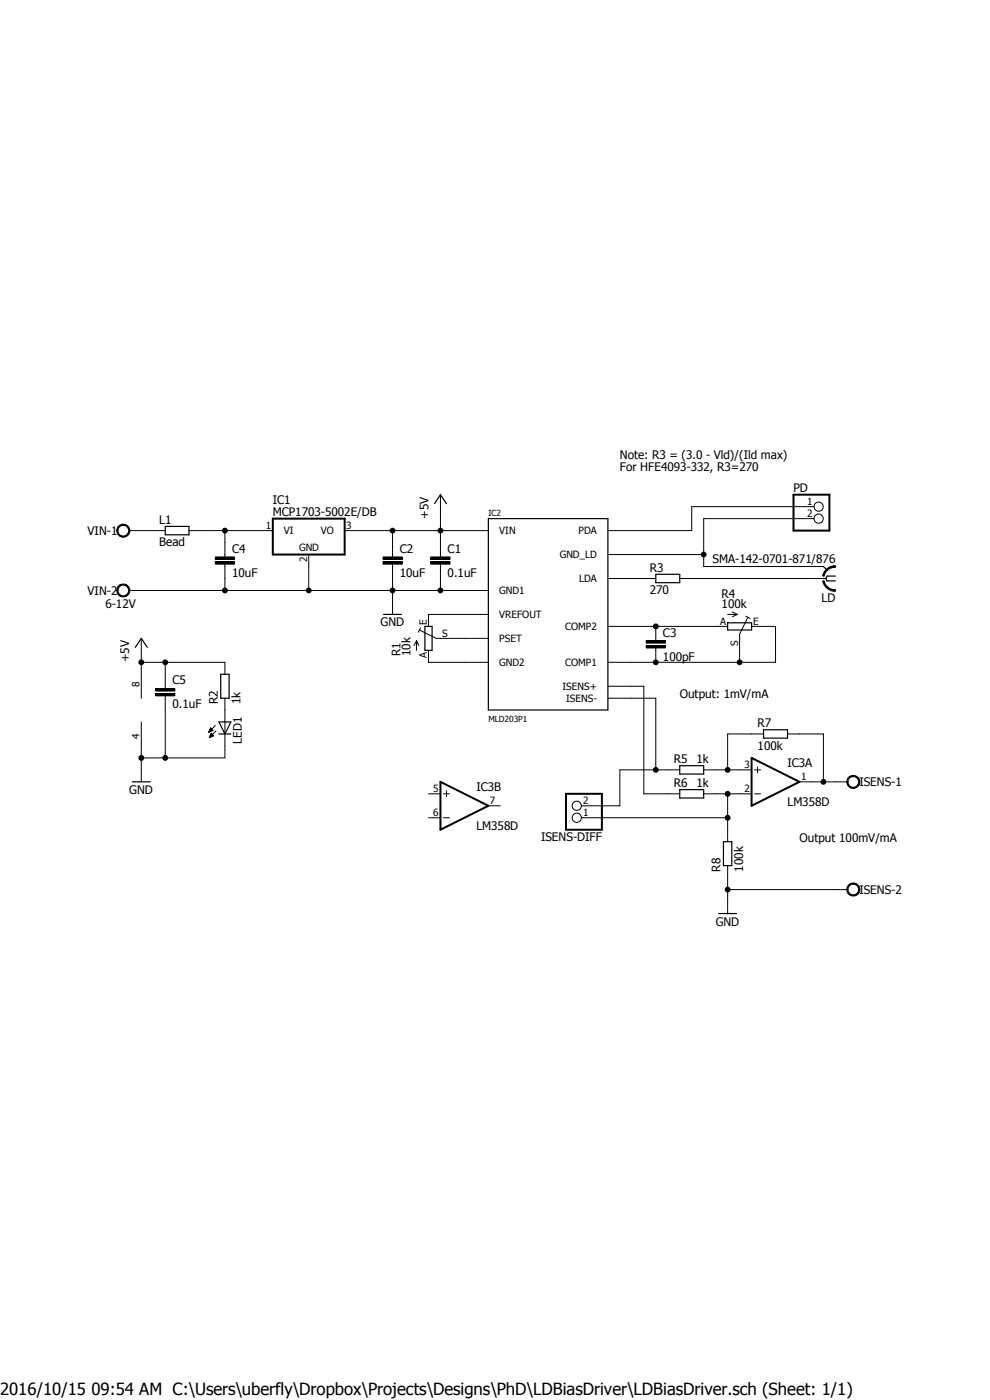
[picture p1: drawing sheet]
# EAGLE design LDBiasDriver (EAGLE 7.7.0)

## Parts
C1  0.1uF  C-EUC0805  [C0805]
C2  10uF  C-EUC0805  [C0805]
C3  100pF  C-EUC0805  [C0805]
C4  10uF  C-EUC0805  [C0805]
C5  0.1uF  C-EUC0805  [C0805]
IC1  MCP1703-5002E/DB  MCP1703DB  [SOT223]
IC2  MLD203P1  [MLD203]
IC3  LM358D  [SO08]
ISENS  W237-102  [W237-102]
ISENS-DIFF  PINHD-1X2  [1X02]
L1  Bead  R-EU_R0805  [R0805]
LD  SMA-142-0711-821/826  [J502-ND-142-0711-821/826]
LD2  PINHD-1X2  [1X02]
LED1  LEDCHIPLED_1206  [CHIPLED_1206]
PD  PINHD-1X2  [1X02]
R1  10k  TRIM_EU-RJ9W  [RJ9W]
R2  1k  R-EU_R0805  [R0805]
R3  270  R-EU_R0805  [R0805]
R4  100k  TRIM_EU-RJ9W  [RJ9W]
R5  1k  R-EU_R0805  [R0805]
R6  1k  R-EU_R0805  [R0805]
R7  100k  R-EU_R0805  [R0805]
R8  100k  R-EU_R0805  [R0805]
VIN  6-12V  W237-102  [W237-102]

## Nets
+5V: C1.1 C2.1 C5.1 IC1.3(VO) IC2.P$1(VIN) IC2.P$2(VIN) IC3.8(P:V+) R2.2
GND: C1.2 C2.2 C4.2 C5.2 IC1.2(GND) IC2.P$3(GND1) IC3.4(P:V-) ISENS.2 LED1.C R8.1 VIN.2
N$2: IC2.P$6(PSET) R1.S
N$3: LED1.A R2.1
N$4: IC2.P$5(VREFOUT) R1.E
N$5: IC2.P$4(GND2) R1.A
N$6: IC2.P$12(ISENS+) R6.1
N$7: IC2.P$13(ISENS-) ISENS-DIFF.2 R5.1
N$8: LD2.2 LD.1 R3.2
N$9: IC2.P$14(LDA) R3.1
N$10: IC2.P$11(GND_LD) LD2.1 LD.G@1 LD.G@2 LD.G@3 LD.G@4 PD.2
N$11: IC2.P$8(PDA) PD.1
N$12: C3.2 IC2.P$10(COMP1) R4.E R4.S
N$13: C3.1 IC2.P$9(COMP2) R4.A
N$14: L1.1 VIN.1
N$15: C4.1 IC1.1(VI) L1.2
N$16: IC3.3(A:+IN) R5.2 R7.1
N$17: IC3.2(A:-IN) ISENS-DIFF.1 R6.2 R8.2
N$18: IC3.1(A:OUT) ISENS.1 R7.2
Unconnected: IC3.5(B:+IN) IC3.6(B:-IN) IC3.7(B:OUT)

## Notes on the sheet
- Note: R3 = (3.0 - Vld)/(Ild max)
- For HFE4093-332, R3=270
- Output: 1mV/mA
- Output 100mV/mA
